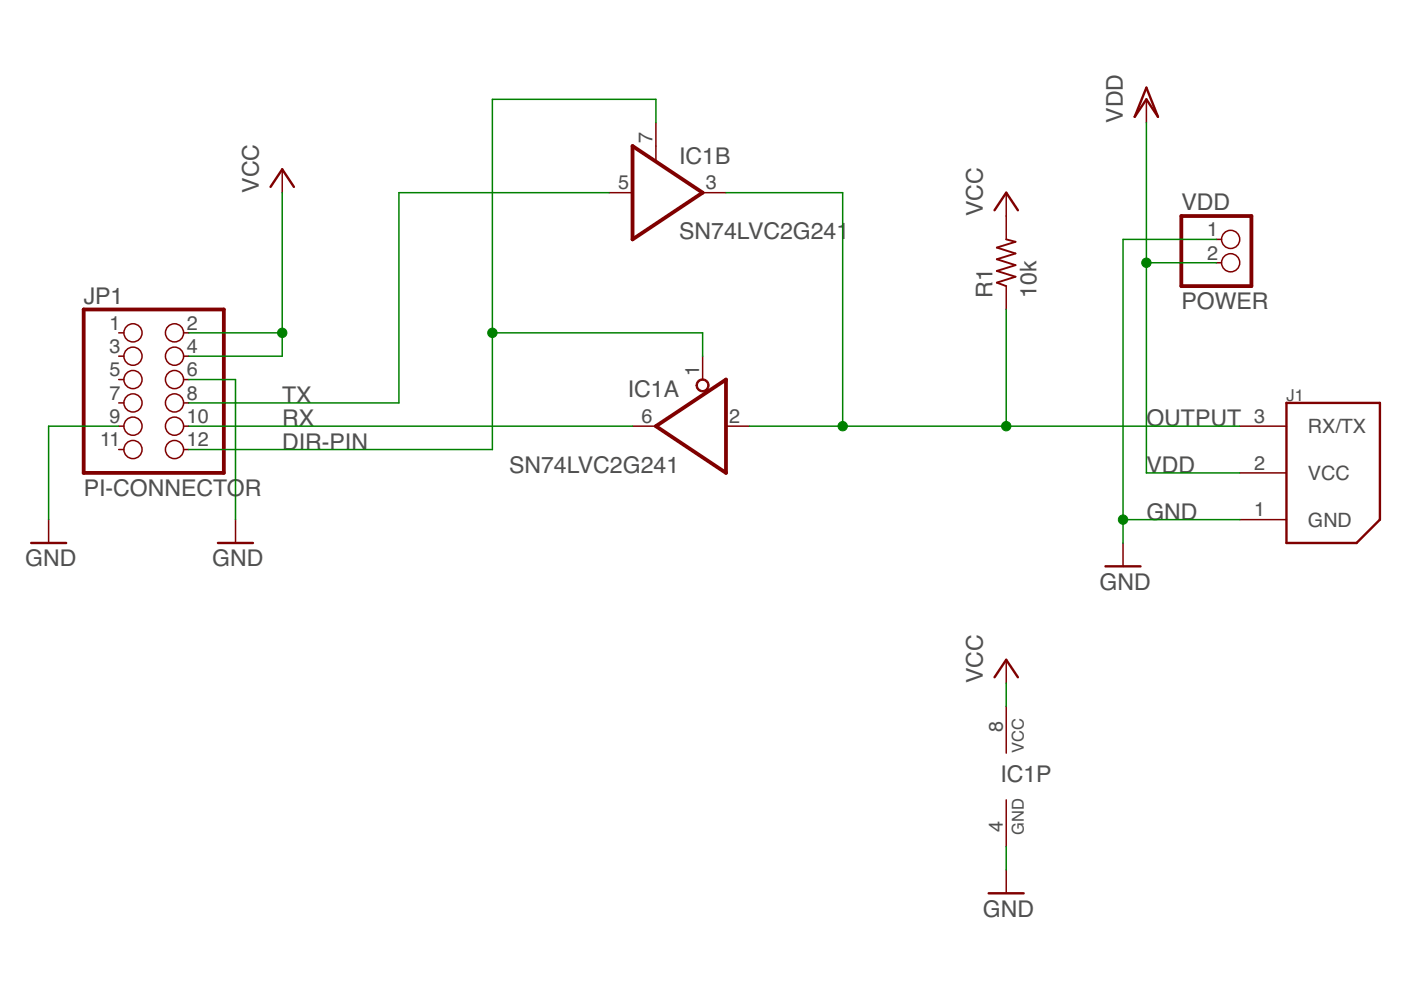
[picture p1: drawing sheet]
<?xml version="1.0" encoding="utf-8"?>
<!DOCTYPE eagle SYSTEM "eagle.dtd">
<eagle version="7.7.0">
<drawing>
<settings>
<setting alwaysvectorfont="no"/>
<setting verticaltext="up"/>
</settings>
<grid distance="0.1" unitdist="inch" unit="inch" style="dots" multiple="1" display="yes" altdistance="0.01" altunitdist="inch" altunit="inch"/>
<schematic xreflabel="%F%N/%S.%C%R" xrefpart="/%S.%C%R">
<libraries>
<library name="74xx-little-de">
<symbols>
<symbol name="74126">
<wire x1="-2.54" y1="-5.08" x2="-2.54" y2="5.08" width="0.4064" layer="94"/>
<wire x1="0" y1="5.08" x2="0" y2="3.556" width="0.1524" layer="94"/>
<wire x1="5.08" y1="0" x2="-2.54" y2="5.08" width="0.4064" layer="94"/>
<wire x1="5.08" y1="0" x2="-2.54" y2="-5.08" width="0.4064" layer="94"/>
<text x="2.54" y="3.175" size="1.778" layer="95">&gt;NAME</text>
<text x="2.54" y="-5.08" size="1.778" layer="96">&gt;VALUE</text>
<pin name="OE" x="0" y="7.62" visible="pad" length="short" direction="in" rot="R270"/>
<pin name="I" x="-5.08" y="0" visible="pad" length="short" direction="in"/>
<pin name="O" x="7.62" y="0" visible="pad" length="short" direction="out" rot="R180"/>
</symbol>
<symbol name="PWRN">
<text x="-0.635" y="-0.635" size="1.778" layer="95">&gt;NAME</text>
<text x="1.905" y="-6.35" size="1.27" layer="95" rot="R90">GND</text>
<text x="1.905" y="2.54" size="1.27" layer="95" rot="R90">VCC</text>
<pin name="GND" x="0" y="-7.62" visible="pad" length="middle" direction="pwr" rot="R90"/>
<pin name="VCC" x="0" y="7.62" visible="pad" length="middle" direction="pwr" rot="R270"/>
</symbol>
<symbol name="74125">
<wire x1="5.08" y1="0" x2="-2.54" y2="5.08" width="0.4064" layer="94"/>
<wire x1="5.08" y1="0" x2="-2.54" y2="-5.08" width="0.4064" layer="94"/>
<wire x1="-2.54" y1="-5.08" x2="-2.54" y2="5.08" width="0.4064" layer="94"/>
<circle x="0" y="4.445" radius="0.635" width="0.1524" layer="94"/>
<text x="2.54" y="3.175" size="1.778" layer="95">&gt;NAME</text>
<text x="2.54" y="-5.08" size="1.778" layer="96">&gt;VALUE</text>
<pin name="OE" x="0" y="7.62" visible="pad" length="short" direction="in" rot="R270"/>
<pin name="I" x="-5.08" y="0" visible="pad" length="short" direction="in"/>
<pin name="O" x="7.62" y="0" visible="pad" length="short" direction="hiz" rot="R180"/>
</symbol>
</symbols>
<devicesets>
<deviceset name="SN74LVC2G241" prefix="IC">
<gates>
<gate name="B" symbol="74126" x="-7.62" y="-12.7" addlevel="always"/>
<gate name="P" symbol="PWRN" x="15.24" y="0" addlevel="always"/>
<gate name="A" symbol="74125" x="-7.62" y="10.16"/>
</gates>
<devices>
<device name="DCT" package="DCT_R-PDSO-G8">
<connects>
<connect gate="A" pin="I" pad="2"/>
<connect gate="A" pin="O" pad="6"/>
<connect gate="A" pin="OE" pad="1"/>
<connect gate="B" pin="I" pad="5"/>
<connect gate="B" pin="O" pad="3"/>
<connect gate="B" pin="OE" pad="7"/>
<connect gate="P" pin="GND" pad="4"/>
<connect gate="P" pin="VCC" pad="8"/>
</connects>
<technologies>
<technology name=""/>
</technologies>
</device>
<device name="DCU" package="DCU_R-PDSO-G8">
<connects>
<connect gate="A" pin="I" pad="2"/>
<connect gate="A" pin="O" pad="6"/>
<connect gate="A" pin="OE" pad="1"/>
<connect gate="B" pin="I" pad="5"/>
<connect gate="B" pin="O" pad="3"/>
<connect gate="B" pin="OE" pad="7"/>
<connect gate="P" pin="GND" pad="4"/>
<connect gate="P" pin="VCC" pad="8"/>
</connects>
<technologies>
<technology name=""/>
</technologies>
</device>
<device name="" package="SSOP08">
<connects>
<connect gate="A" pin="I" pad="2"/>
<connect gate="A" pin="O" pad="6"/>
<connect gate="A" pin="OE" pad="1"/>
<connect gate="B" pin="I" pad="5"/>
<connect gate="B" pin="O" pad="3"/>
<connect gate="B" pin="OE" pad="7"/>
<connect gate="P" pin="GND" pad="4"/>
<connect gate="P" pin="VCC" pad="8"/>
</connects>
<technologies>
<technology name=""/>
</technologies>
</device>
</devices>
</deviceset>
</devicesets>
</library>
<library name="resistor">
<symbols>
<symbol name="R-US">
<wire x1="-2.54" y1="0" x2="-2.159" y2="1.016" width="0.2032" layer="94"/>
<wire x1="-2.159" y1="1.016" x2="-1.524" y2="-1.016" width="0.2032" layer="94"/>
<wire x1="-1.524" y1="-1.016" x2="-0.889" y2="1.016" width="0.2032" layer="94"/>
<wire x1="-0.889" y1="1.016" x2="-0.254" y2="-1.016" width="0.2032" layer="94"/>
<wire x1="-0.254" y1="-1.016" x2="0.381" y2="1.016" width="0.2032" layer="94"/>
<wire x1="0.381" y1="1.016" x2="1.016" y2="-1.016" width="0.2032" layer="94"/>
<wire x1="1.016" y1="-1.016" x2="1.651" y2="1.016" width="0.2032" layer="94"/>
<wire x1="1.651" y1="1.016" x2="2.286" y2="-1.016" width="0.2032" layer="94"/>
<wire x1="2.286" y1="-1.016" x2="2.54" y2="0" width="0.2032" layer="94"/>
<text x="-3.81" y="1.4986" size="1.778" layer="95">&gt;NAME</text>
<text x="-3.81" y="-3.302" size="1.778" layer="96">&gt;VALUE</text>
<pin name="2" x="5.08" y="0" visible="off" length="short" direction="pas" swaplevel="1" rot="R180"/>
<pin name="1" x="-5.08" y="0" visible="off" length="short" direction="pas" swaplevel="1"/>
</symbol>
</symbols>
<devicesets>
<deviceset name="R-US_" prefix="R" uservalue="yes">
<gates>
<gate name="G$1" symbol="R-US" x="0" y="0"/>
</gates>
<devices>
<device name="R0402" package="R0402">
<connects>
<connect gate="G$1" pin="1" pad="1"/>
<connect gate="G$1" pin="2" pad="2"/>
</connects>
<technologies>
<technology name=""/>
</technologies>
</device>
<device name="R0603" package="R0603">
<connects>
<connect gate="G$1" pin="1" pad="1"/>
<connect gate="G$1" pin="2" pad="2"/>
</connects>
<technologies>
<technology name=""/>
</technologies>
</device>
<device name="R0805" package="R0805">
<connects>
<connect gate="G$1" pin="1" pad="1"/>
<connect gate="G$1" pin="2" pad="2"/>
</connects>
<technologies>
<technology name=""/>
</technologies>
</device>
<device name="R0805W" package="R0805W">
<connects>
<connect gate="G$1" pin="1" pad="1"/>
<connect gate="G$1" pin="2" pad="2"/>
</connects>
<technologies>
<technology name=""/>
</technologies>
</device>
<device name="R1206" package="R1206">
<connects>
<connect gate="G$1" pin="1" pad="1"/>
<connect gate="G$1" pin="2" pad="2"/>
</connects>
<technologies>
<technology name=""/>
</technologies>
</device>
<device name="R1206W" package="R1206W">
<connects>
<connect gate="G$1" pin="1" pad="1"/>
<connect gate="G$1" pin="2" pad="2"/>
</connects>
<technologies>
<technology name=""/>
</technologies>
</device>
<device name="R1210" package="R1210">
<connects>
<connect gate="G$1" pin="1" pad="1"/>
<connect gate="G$1" pin="2" pad="2"/>
</connects>
<technologies>
<technology name=""/>
</technologies>
</device>
<device name="R1210W" package="R1210W">
<connects>
<connect gate="G$1" pin="1" pad="1"/>
<connect gate="G$1" pin="2" pad="2"/>
</connects>
<technologies>
<technology name=""/>
</technologies>
</device>
<device name="R2010" package="R2010">
<connects>
<connect gate="G$1" pin="1" pad="1"/>
<connect gate="G$1" pin="2" pad="2"/>
</connects>
<technologies>
<technology name=""/>
</technologies>
</device>
<device name="R2010W" package="R2010W">
<connects>
<connect gate="G$1" pin="1" pad="1"/>
<connect gate="G$1" pin="2" pad="2"/>
</connects>
<technologies>
<technology name=""/>
</technologies>
</device>
<device name="R2012" package="R2012">
<connects>
<connect gate="G$1" pin="1" pad="1"/>
<connect gate="G$1" pin="2" pad="2"/>
</connects>
<technologies>
<technology name=""/>
</technologies>
</device>
<device name="R2012W" package="R2012W">
<connects>
<connect gate="G$1" pin="1" pad="1"/>
<connect gate="G$1" pin="2" pad="2"/>
</connects>
<technologies>
<technology name=""/>
</technologies>
</device>
<device name="R2512" package="R2512">
<connects>
<connect gate="G$1" pin="1" pad="1"/>
<connect gate="G$1" pin="2" pad="2"/>
</connects>
<technologies>
<technology name=""/>
</technologies>
</device>
<device name="R2512W" package="R2512W">
<connects>
<connect gate="G$1" pin="1" pad="1"/>
<connect gate="G$1" pin="2" pad="2"/>
</connects>
<technologies>
<technology name=""/>
</technologies>
</device>
<device name="R3216" package="R3216">
<connects>
<connect gate="G$1" pin="1" pad="1"/>
<connect gate="G$1" pin="2" pad="2"/>
</connects>
<technologies>
<technology name=""/>
</technologies>
</device>
<device name="R3216W" package="R3216W">
<connects>
<connect gate="G$1" pin="1" pad="1"/>
<connect gate="G$1" pin="2" pad="2"/>
</connects>
<technologies>
<technology name=""/>
</technologies>
</device>
<device name="R3225" package="R3225">
<connects>
<connect gate="G$1" pin="1" pad="1"/>
<connect gate="G$1" pin="2" pad="2"/>
</connects>
<technologies>
<technology name=""/>
</technologies>
</device>
<device name="R3225W" package="R3225W">
<connects>
<connect gate="G$1" pin="1" pad="1"/>
<connect gate="G$1" pin="2" pad="2"/>
</connects>
<technologies>
<technology name=""/>
</technologies>
</device>
<device name="R5025" package="R5025">
<connects>
<connect gate="G$1" pin="1" pad="1"/>
<connect gate="G$1" pin="2" pad="2"/>
</connects>
<technologies>
<technology name=""/>
</technologies>
</device>
<device name="R5025W" package="R5025W">
<connects>
<connect gate="G$1" pin="1" pad="1"/>
<connect gate="G$1" pin="2" pad="2"/>
</connects>
<technologies>
<technology name=""/>
</technologies>
</device>
<device name="R6332" package="R6332">
<connects>
<connect gate="G$1" pin="1" pad="1"/>
<connect gate="G$1" pin="2" pad="2"/>
</connects>
<technologies>
<technology name=""/>
</technologies>
</device>
<device name="R6332W" package="R6332W">
<connects>
<connect gate="G$1" pin="1" pad="1"/>
<connect gate="G$1" pin="2" pad="2"/>
</connects>
<technologies>
<technology name=""/>
</technologies>
</device>
<device name="M0805" package="M0805">
<connects>
<connect gate="G$1" pin="1" pad="1"/>
<connect gate="G$1" pin="2" pad="2"/>
</connects>
<technologies>
<technology name=""/>
</technologies>
</device>
<device name="M1206" package="M1206">
<connects>
<connect gate="G$1" pin="1" pad="1"/>
<connect gate="G$1" pin="2" pad="2"/>
</connects>
<technologies>
<technology name=""/>
</technologies>
</device>
<device name="M1406" package="M1406">
<connects>
<connect gate="G$1" pin="1" pad="1"/>
<connect gate="G$1" pin="2" pad="2"/>
</connects>
<technologies>
<technology name=""/>
</technologies>
</device>
<device name="M2012" package="M2012">
<connects>
<connect gate="G$1" pin="1" pad="1"/>
<connect gate="G$1" pin="2" pad="2"/>
</connects>
<technologies>
<technology name=""/>
</technologies>
</device>
<device name="M2309" package="M2309">
<connects>
<connect gate="G$1" pin="1" pad="1"/>
<connect gate="G$1" pin="2" pad="2"/>
</connects>
<technologies>
<technology name=""/>
</technologies>
</device>
<device name="M3216" package="M3216">
<connects>
<connect gate="G$1" pin="1" pad="1"/>
<connect gate="G$1" pin="2" pad="2"/>
</connects>
<technologies>
<technology name=""/>
</technologies>
</device>
<device name="M3516" package="M3516">
<connects>
<connect gate="G$1" pin="1" pad="1"/>
<connect gate="G$1" pin="2" pad="2"/>
</connects>
<technologies>
<technology name=""/>
</technologies>
</device>
<device name="M5923" package="M5923">
<connects>
<connect gate="G$1" pin="1" pad="1"/>
<connect gate="G$1" pin="2" pad="2"/>
</connects>
<technologies>
<technology name=""/>
</technologies>
</device>
<device name="0204/5" package="0204/5">
<connects>
<connect gate="G$1" pin="1" pad="1"/>
<connect gate="G$1" pin="2" pad="2"/>
</connects>
<technologies>
<technology name=""/>
</technologies>
</device>
<device name="0204/7" package="0204/7">
<connects>
<connect gate="G$1" pin="1" pad="1"/>
<connect gate="G$1" pin="2" pad="2"/>
</connects>
<technologies>
<technology name=""/>
</technologies>
</device>
<device name="0207/10" package="0207/10">
<connects>
<connect gate="G$1" pin="1" pad="1"/>
<connect gate="G$1" pin="2" pad="2"/>
</connects>
<technologies>
<technology name=""/>
</technologies>
</device>
<device name="0207/12" package="0207/12">
<connects>
<connect gate="G$1" pin="1" pad="1"/>
<connect gate="G$1" pin="2" pad="2"/>
</connects>
<technologies>
<technology name=""/>
</technologies>
</device>
<device name="0207/15" package="0207/15">
<connects>
<connect gate="G$1" pin="1" pad="1"/>
<connect gate="G$1" pin="2" pad="2"/>
</connects>
<technologies>
<technology name=""/>
</technologies>
</device>
<device name="0207/2V" package="0207/2V">
<connects>
<connect gate="G$1" pin="1" pad="1"/>
<connect gate="G$1" pin="2" pad="2"/>
</connects>
<technologies>
<technology name=""/>
</technologies>
</device>
<device name="0207/5V" package="0207/5V">
<connects>
<connect gate="G$1" pin="1" pad="1"/>
<connect gate="G$1" pin="2" pad="2"/>
</connects>
<technologies>
<technology name=""/>
</technologies>
</device>
<device name="0207/7" package="0207/7">
<connects>
<connect gate="G$1" pin="1" pad="1"/>
<connect gate="G$1" pin="2" pad="2"/>
</connects>
<technologies>
<technology name=""/>
</technologies>
</device>
<device name="0309/10" package="0309/10">
<connects>
<connect gate="G$1" pin="1" pad="1"/>
<connect gate="G$1" pin="2" pad="2"/>
</connects>
<technologies>
<technology name=""/>
</technologies>
</device>
<device name="0309/12" package="0309/12">
<connects>
<connect gate="G$1" pin="1" pad="1"/>
<connect gate="G$1" pin="2" pad="2"/>
</connects>
<technologies>
<technology name=""/>
</technologies>
</device>
<device name="0411/12" package="0411/12">
<connects>
<connect gate="G$1" pin="1" pad="1"/>
<connect gate="G$1" pin="2" pad="2"/>
</connects>
<technologies>
<technology name=""/>
</technologies>
</device>
<device name="0411/15" package="0411/15">
<connects>
<connect gate="G$1" pin="1" pad="1"/>
<connect gate="G$1" pin="2" pad="2"/>
</connects>
<technologies>
<technology name=""/>
</technologies>
</device>
<device name="0411/3V" package="0411V">
<connects>
<connect gate="G$1" pin="1" pad="1"/>
<connect gate="G$1" pin="2" pad="2"/>
</connects>
<technologies>
<technology name=""/>
</technologies>
</device>
<device name="0414/15" package="0414/15">
<connects>
<connect gate="G$1" pin="1" pad="1"/>
<connect gate="G$1" pin="2" pad="2"/>
</connects>
<technologies>
<technology name=""/>
</technologies>
</device>
<device name="0414/5V" package="0414V">
<connects>
<connect gate="G$1" pin="1" pad="1"/>
<connect gate="G$1" pin="2" pad="2"/>
</connects>
<technologies>
<technology name=""/>
</technologies>
</device>
<device name="0617/17" package="0617/17">
<connects>
<connect gate="G$1" pin="1" pad="1"/>
<connect gate="G$1" pin="2" pad="2"/>
</connects>
<technologies>
<technology name=""/>
</technologies>
</device>
<device name="0617/22" package="0617/22">
<connects>
<connect gate="G$1" pin="1" pad="1"/>
<connect gate="G$1" pin="2" pad="2"/>
</connects>
<technologies>
<technology name=""/>
</technologies>
</device>
<device name="0617/5V" package="0617V">
<connects>
<connect gate="G$1" pin="1" pad="1"/>
<connect gate="G$1" pin="2" pad="2"/>
</connects>
<technologies>
<technology name=""/>
</technologies>
</device>
<device name="0922/22" package="0922/22">
<connects>
<connect gate="G$1" pin="1" pad="1"/>
<connect gate="G$1" pin="2" pad="2"/>
</connects>
<technologies>
<technology name=""/>
</technologies>
</device>
<device name="0613/5V" package="P0613V">
<connects>
<connect gate="G$1" pin="1" pad="1"/>
<connect gate="G$1" pin="2" pad="2"/>
</connects>
<technologies>
<technology name=""/>
</technologies>
</device>
<device name="0613/15" package="P0613/15">
<connects>
<connect gate="G$1" pin="1" pad="1"/>
<connect gate="G$1" pin="2" pad="2"/>
</connects>
<technologies>
<technology name=""/>
</technologies>
</device>
<device name="0817/22" package="P0817/22">
<connects>
<connect gate="G$1" pin="1" pad="1"/>
<connect gate="G$1" pin="2" pad="2"/>
</connects>
<technologies>
<technology name=""/>
</technologies>
</device>
<device name="0817/7V" package="P0817V">
<connects>
<connect gate="G$1" pin="1" pad="1"/>
<connect gate="G$1" pin="2" pad="2"/>
</connects>
<technologies>
<technology name=""/>
</technologies>
</device>
<device name="V234/12" package="V234/12">
<connects>
<connect gate="G$1" pin="1" pad="1"/>
<connect gate="G$1" pin="2" pad="2"/>
</connects>
<technologies>
<technology name=""/>
</technologies>
</device>
<device name="V235/17" package="V235/17">
<connects>
<connect gate="G$1" pin="1" pad="1"/>
<connect gate="G$1" pin="2" pad="2"/>
</connects>
<technologies>
<technology name=""/>
</technologies>
</device>
<device name="V526-0" package="V526-0">
<connects>
<connect gate="G$1" pin="1" pad="1"/>
<connect gate="G$1" pin="2" pad="2"/>
</connects>
<technologies>
<technology name=""/>
</technologies>
</device>
<device name="MELF0102AX" package="MINI_MELF-0102AX">
<connects>
<connect gate="G$1" pin="1" pad="1"/>
<connect gate="G$1" pin="2" pad="2"/>
</connects>
<technologies>
<technology name=""/>
</technologies>
</device>
<device name="0922V" package="0922V">
<connects>
<connect gate="G$1" pin="1" pad="1"/>
<connect gate="G$1" pin="2" pad="2"/>
</connects>
<technologies>
<technology name=""/>
</technologies>
</device>
<device name="MELF0102R" package="MINI_MELF-0102R">
<connects>
<connect gate="G$1" pin="1" pad="1"/>
<connect gate="G$1" pin="2" pad="2"/>
</connects>
<technologies>
<technology name=""/>
</technologies>
</device>
<device name="MELF0102W" package="MINI_MELF-0102W">
<connects>
<connect gate="G$1" pin="1" pad="1"/>
<connect gate="G$1" pin="2" pad="2"/>
</connects>
<technologies>
<technology name=""/>
</technologies>
</device>
<device name="MELF0204R" package="MINI_MELF-0204R">
<connects>
<connect gate="G$1" pin="1" pad="1"/>
<connect gate="G$1" pin="2" pad="2"/>
</connects>
<technologies>
<technology name=""/>
</technologies>
</device>
<device name="MELF0204W" package="MINI_MELF-0204W">
<connects>
<connect gate="G$1" pin="1" pad="1"/>
<connect gate="G$1" pin="2" pad="2"/>
</connects>
<technologies>
<technology name=""/>
</technologies>
</device>
<device name="MELF0207R" package="MINI_MELF-0207R">
<connects>
<connect gate="G$1" pin="1" pad="1"/>
<connect gate="G$1" pin="2" pad="2"/>
</connects>
<technologies>
<technology name=""/>
</technologies>
</device>
<device name="MELF0207W" package="MINI_MELF-0207W">
<connects>
<connect gate="G$1" pin="1" pad="1"/>
<connect gate="G$1" pin="2" pad="2"/>
</connects>
<technologies>
<technology name=""/>
</technologies>
</device>
<device name="RDH/15" package="RDH/15">
<connects>
<connect gate="G$1" pin="1" pad="1"/>
<connect gate="G$1" pin="2" pad="2"/>
</connects>
<technologies>
<technology name=""/>
</technologies>
</device>
<device name="0204/2V" package="0204V">
<connects>
<connect gate="G$1" pin="1" pad="1"/>
<connect gate="G$1" pin="2" pad="2"/>
</connects>
<technologies>
<technology name=""/>
</technologies>
</device>
<device name="0309/V" package="0309V">
<connects>
<connect gate="G$1" pin="1" pad="1"/>
<connect gate="G$1" pin="2" pad="2"/>
</connects>
<technologies>
<technology name=""/>
</technologies>
</device>
<device name="R0201" package="R0201">
<connects>
<connect gate="G$1" pin="1" pad="1"/>
<connect gate="G$1" pin="2" pad="2"/>
</connects>
<technologies>
<technology name=""/>
</technologies>
</device>
<device name="VMTA55" package="VMTA55">
<connects>
<connect gate="G$1" pin="1" pad="1"/>
<connect gate="G$1" pin="2" pad="2"/>
</connects>
<technologies>
<technology name=""/>
</technologies>
</device>
<device name="VMTB60" package="VMTB60">
<connects>
<connect gate="G$1" pin="1" pad="1"/>
<connect gate="G$1" pin="2" pad="2"/>
</connects>
<technologies>
<technology name=""/>
</technologies>
</device>
<device name="VTA52" package="VTA52">
<connects>
<connect gate="G$1" pin="1" pad="1"/>
<connect gate="G$1" pin="2" pad="2"/>
</connects>
<technologies>
<technology name=""/>
</technologies>
</device>
<device name="VTA53" package="VTA53">
<connects>
<connect gate="G$1" pin="1" pad="1"/>
<connect gate="G$1" pin="2" pad="2"/>
</connects>
<technologies>
<technology name=""/>
</technologies>
</device>
<device name="VTA54" package="VTA54">
<connects>
<connect gate="G$1" pin="1" pad="1"/>
<connect gate="G$1" pin="2" pad="2"/>
</connects>
<technologies>
<technology name=""/>
</technologies>
</device>
<device name="VTA55" package="VTA55">
<connects>
<connect gate="G$1" pin="1" pad="1"/>
<connect gate="G$1" pin="2" pad="2"/>
</connects>
<technologies>
<technology name=""/>
</technologies>
</device>
<device name="VTA56" package="VTA56">
<connects>
<connect gate="G$1" pin="1" pad="1"/>
<connect gate="G$1" pin="2" pad="2"/>
</connects>
<technologies>
<technology name=""/>
</technologies>
</device>
<device name="R4527" package="R4527">
<connects>
<connect gate="G$1" pin="1" pad="1"/>
<connect gate="G$1" pin="2" pad="2"/>
</connects>
<technologies>
<technology name=""/>
</technologies>
</device>
<device name="WSC0001" package="WSC0001">
<connects>
<connect gate="G$1" pin="1" pad="1"/>
<connect gate="G$1" pin="2" pad="2"/>
</connects>
<technologies>
<technology name=""/>
</technologies>
</device>
<device name="WSC0002" package="WSC0002">
<connects>
<connect gate="G$1" pin="1" pad="1"/>
<connect gate="G$1" pin="2" pad="2"/>
</connects>
<technologies>
<technology name=""/>
</technologies>
</device>
<device name="WSC01/2" package="WSC01/2">
<connects>
<connect gate="G$1" pin="1" pad="1"/>
<connect gate="G$1" pin="2" pad="2"/>
</connects>
<technologies>
<technology name=""/>
</technologies>
</device>
<device name="WSC2515" package="WSC2515">
<connects>
<connect gate="G$1" pin="1" pad="1"/>
<connect gate="G$1" pin="2" pad="2"/>
</connects>
<technologies>
<technology name=""/>
</technologies>
</device>
<device name="WSC4527" package="WSC4527">
<connects>
<connect gate="G$1" pin="1" pad="1"/>
<connect gate="G$1" pin="2" pad="2"/>
</connects>
<technologies>
<technology name=""/>
</technologies>
</device>
<device name="WSC6927" package="WSC6927">
<connects>
<connect gate="G$1" pin="1" pad="1"/>
<connect gate="G$1" pin="2" pad="2"/>
</connects>
<technologies>
<technology name=""/>
</technologies>
</device>
<device name="R1218" package="R1218">
<connects>
<connect gate="G$1" pin="1" pad="1"/>
<connect gate="G$1" pin="2" pad="2"/>
</connects>
<technologies>
<technology name=""/>
</technologies>
</device>
<device name="1812X7R" package="1812X7R">
<connects>
<connect gate="G$1" pin="1" pad="1"/>
<connect gate="G$1" pin="2" pad="2"/>
</connects>
<technologies>
<technology name=""/>
</technologies>
</device>
<device name="01005" package="R01005">
<connects>
<connect gate="G$1" pin="1" pad="1"/>
<connect gate="G$1" pin="2" pad="2"/>
</connects>
<technologies>
<technology name=""/>
</technologies>
</device>
</devices>
</deviceset>
</devicesets>
</library>
<library name="supply1">
<symbols>
<symbol name="VCC">
<wire x1="1.27" y1="-1.905" x2="0" y2="0" width="0.254" layer="94"/>
<wire x1="0" y1="0" x2="-1.27" y2="-1.905" width="0.254" layer="94"/>
<text x="-2.54" y="-2.54" size="1.778" layer="96" rot="R90">&gt;VALUE</text>
<pin name="VCC" x="0" y="-2.54" visible="off" length="short" direction="sup" rot="R90"/>
</symbol>
<symbol name="VDD">
<wire x1="1.27" y1="-1.905" x2="0" y2="0" width="0.254" layer="94"/>
<wire x1="0" y1="0" x2="-1.27" y2="-1.905" width="0.254" layer="94"/>
<wire x1="0" y1="1.27" x2="-1.27" y2="-1.905" width="0.254" layer="94"/>
<wire x1="1.27" y1="-1.905" x2="0" y2="1.27" width="0.254" layer="94"/>
<text x="-2.54" y="-2.54" size="1.778" layer="96" rot="R90">&gt;VALUE</text>
<pin name="VDD" x="0" y="-2.54" visible="off" length="short" direction="sup" rot="R90"/>
</symbol>
<symbol name="GND">
<wire x1="-1.905" y1="0" x2="1.905" y2="0" width="0.254" layer="94"/>
<text x="-2.54" y="-2.54" size="1.778" layer="96">&gt;VALUE</text>
<pin name="GND" x="0" y="2.54" visible="off" length="short" direction="sup" rot="R270"/>
</symbol>
</symbols>
<devicesets>
<deviceset name="VCC" prefix="P+">
<gates>
<gate name="VCC" symbol="VCC" x="0" y="0"/>
</gates>
<devices>
<device name="">
<technologies>
<technology name=""/>
</technologies>
</device>
</devices>
</deviceset>
<deviceset name="VDD" prefix="VDD">
<gates>
<gate name="G$1" symbol="VDD" x="0" y="0"/>
</gates>
<devices>
<device name="">
<technologies>
<technology name=""/>
</technologies>
</device>
</devices>
</deviceset>
<deviceset name="GND" prefix="GND">
<gates>
<gate name="1" symbol="GND" x="0" y="0"/>
</gates>
<devices>
<device name="">
<technologies>
<technology name=""/>
</technologies>
</device>
</devices>
</deviceset>
</devicesets>
</library>
<library name="pinhead">
<symbols>
<symbol name="PINH2X6">
<wire x1="-6.35" y1="-10.16" x2="8.89" y2="-10.16" width="0.4064" layer="94"/>
<wire x1="8.89" y1="-10.16" x2="8.89" y2="7.62" width="0.4064" layer="94"/>
<wire x1="8.89" y1="7.62" x2="-6.35" y2="7.62" width="0.4064" layer="94"/>
<wire x1="-6.35" y1="7.62" x2="-6.35" y2="-10.16" width="0.4064" layer="94"/>
<text x="-6.35" y="8.255" size="1.778" layer="95">&gt;NAME</text>
<text x="-6.35" y="-12.7" size="1.778" layer="96">&gt;VALUE</text>
<pin name="1" x="-2.54" y="5.08" visible="pad" length="short" direction="pas" function="dot"/>
<pin name="2" x="5.08" y="5.08" visible="pad" length="short" direction="pas" function="dot" rot="R180"/>
<pin name="3" x="-2.54" y="2.54" visible="pad" length="short" direction="pas" function="dot"/>
<pin name="4" x="5.08" y="2.54" visible="pad" length="short" direction="pas" function="dot" rot="R180"/>
<pin name="5" x="-2.54" y="0" visible="pad" length="short" direction="pas" function="dot"/>
<pin name="6" x="5.08" y="0" visible="pad" length="short" direction="pas" function="dot" rot="R180"/>
<pin name="7" x="-2.54" y="-2.54" visible="pad" length="short" direction="pas" function="dot"/>
<pin name="8" x="5.08" y="-2.54" visible="pad" length="short" direction="pas" function="dot" rot="R180"/>
<pin name="9" x="-2.54" y="-5.08" visible="pad" length="short" direction="pas" function="dot"/>
<pin name="10" x="5.08" y="-5.08" visible="pad" length="short" direction="pas" function="dot" rot="R180"/>
<pin name="11" x="-2.54" y="-7.62" visible="pad" length="short" direction="pas" function="dot"/>
<pin name="12" x="5.08" y="-7.62" visible="pad" length="short" direction="pas" function="dot" rot="R180"/>
</symbol>
<symbol name="PINHD2">
<wire x1="-6.35" y1="-2.54" x2="1.27" y2="-2.54" width="0.4064" layer="94"/>
<wire x1="1.27" y1="-2.54" x2="1.27" y2="5.08" width="0.4064" layer="94"/>
<wire x1="1.27" y1="5.08" x2="-6.35" y2="5.08" width="0.4064" layer="94"/>
<wire x1="-6.35" y1="5.08" x2="-6.35" y2="-2.54" width="0.4064" layer="94"/>
<text x="-6.35" y="5.715" size="1.778" layer="95">&gt;NAME</text>
<text x="-6.35" y="-5.08" size="1.778" layer="96">&gt;VALUE</text>
<pin name="1" x="-2.54" y="2.54" visible="pad" length="short" direction="pas" function="dot"/>
<pin name="2" x="-2.54" y="0" visible="pad" length="short" direction="pas" function="dot"/>
</symbol>
</symbols>
<devicesets>
<deviceset name="PINHD-2X6" prefix="JP" uservalue="yes">
<gates>
<gate name="A" symbol="PINH2X6" x="0" y="0"/>
</gates>
<devices>
<device name="" package="2X06">
<connects>
<connect gate="A" pin="1" pad="1"/>
<connect gate="A" pin="10" pad="10"/>
<connect gate="A" pin="11" pad="11"/>
<connect gate="A" pin="12" pad="12"/>
<connect gate="A" pin="2" pad="2"/>
<connect gate="A" pin="3" pad="3"/>
<connect gate="A" pin="4" pad="4"/>
<connect gate="A" pin="5" pad="5"/>
<connect gate="A" pin="6" pad="6"/>
<connect gate="A" pin="7" pad="7"/>
<connect gate="A" pin="8" pad="8"/>
<connect gate="A" pin="9" pad="9"/>
</connects>
<technologies>
<technology name=""/>
</technologies>
</device>
<device name="/90" package="2X06/90">
<connects>
<connect gate="A" pin="1" pad="1"/>
<connect gate="A" pin="10" pad="10"/>
<connect gate="A" pin="11" pad="11"/>
<connect gate="A" pin="12" pad="12"/>
<connect gate="A" pin="2" pad="2"/>
<connect gate="A" pin="3" pad="3"/>
<connect gate="A" pin="4" pad="4"/>
<connect gate="A" pin="5" pad="5"/>
<connect gate="A" pin="6" pad="6"/>
<connect gate="A" pin="7" pad="7"/>
<connect gate="A" pin="8" pad="8"/>
<connect gate="A" pin="9" pad="9"/>
</connects>
<technologies>
<technology name=""/>
</technologies>
</device>
</devices>
</deviceset>
<deviceset name="PINHD-1X2" prefix="JP" uservalue="yes">
<gates>
<gate name="G$1" symbol="PINHD2" x="0" y="0"/>
</gates>
<devices>
<device name="" package="1X02">
<connects>
<connect gate="G$1" pin="1" pad="1"/>
<connect gate="G$1" pin="2" pad="2"/>
</connects>
<technologies>
<technology name=""/>
</technologies>
</device>
<device name="/90" package="1X02/90">
<connects>
<connect gate="G$1" pin="1" pad="1"/>
<connect gate="G$1" pin="2" pad="2"/>
</connects>
<technologies>
<technology name=""/>
</technologies>
</device>
</devices>
</deviceset>
</devicesets>
</library>
<library name="molex">
<symbols>
<symbol name="AX">
<wire x1="-5.08" y1="-7.62" x2="2.54" y2="-7.62" width="0.254" layer="94"/>
<wire x1="2.54" y1="-7.62" x2="5.08" y2="-5.08" width="0.254" layer="94"/>
<wire x1="5.08" y1="-5.08" x2="5.08" y2="7.62" width="0.254" layer="94"/>
<wire x1="5.08" y1="7.62" x2="-5.08" y2="7.62" width="0.254" layer="94"/>
<wire x1="-5.08" y1="7.62" x2="-5.08" y2="-7.62" width="0.254" layer="94"/>
<text x="-5.08" y="7.874" size="1.27" layer="95">&gt;NAME</text>
<pin name="RX/TX" x="-10.16" y="5.08" length="middle"/>
<pin name="VCC" x="-10.16" y="0" length="middle"/>
<pin name="GND" x="-10.16" y="-5.08" length="middle"/>
</symbol>
</symbols>
<devicesets>
<deviceset name="22-03-5035" prefix="J">
<gates>
<gate name="G$1" symbol="AX" x="0" y="0"/>
</gates>
<devices>
<device name="" package="5267-3">
<connects>
<connect gate="G$1" pin="GND" pad="1"/>
<connect gate="G$1" pin="RX/TX" pad="3"/>
<connect gate="G$1" pin="VCC" pad="2"/>
</connects>
<technologies>
<technology name=""/>
</technologies>
</device>
</devices>
</deviceset>
</devicesets>
</library>
</libraries>
<attributes>
</attributes>
<variantdefs>
</variantdefs>
<classes>
<class number="0" name="default" width="0" drill="0">
</class>
</classes>
<parts>
<part name="R1" library="resistor" deviceset="R-US_" device="R0805" value="10k"/>
<part name="P+1" library="supply1" deviceset="VCC" device=""/>
<part name="P+2" library="supply1" deviceset="VCC" device=""/>
<part name="VDD1" library="supply1" deviceset="VDD" device=""/>
<part name="P+3" library="supply1" deviceset="VCC" device=""/>
<part name="GND1" library="supply1" deviceset="GND" device=""/>
<part name="GND2" library="supply1" deviceset="GND" device=""/>
<part name="GND3" library="supply1" deviceset="GND" device=""/>
<part name="GND4" library="supply1" deviceset="GND" device=""/>
<part name="JP1" library="pinhead" deviceset="PINHD-2X6" device="" value="PI-CONNECTOR"/>
<part name="VDD" library="pinhead" deviceset="PINHD-1X2" device="" value="POWER"/>
<part name="IC1" library="74xx-little-de" deviceset="SN74LVC2G241" device=""/>
<part name="J1" library="molex" deviceset="22-03-5035" device=""/>
</parts>
<sheets>
<sheet>
<plain>
</plain>
<instances>
<instance part="R1" gate="G$1" x="96.52" y="60.96" rot="R90"/>
<instance part="P+1" gate="VCC" x="96.52" y="17.78"/>
<instance part="P+2" gate="VCC" x="96.52" y="68.58"/>
<instance part="VDD1" gate="G$1" x="111.76" y="78.74"/>
<instance part="P+3" gate="VCC" x="17.78" y="71.12"/>
<instance part="GND1" gate="1" x="-7.62" y="30.48"/>
<instance part="GND2" gate="1" x="96.52" y="-7.62"/>
<instance part="GND3" gate="1" x="109.22" y="27.94"/>
<instance part="GND4" gate="1" x="12.7" y="30.48"/>
<instance part="JP1" gate="A" x="2.54" y="48.26"/>
<instance part="VDD" gate="G$1" x="121.92" y="60.96"/>
<instance part="IC1" gate="A" x="63.5" y="43.18" rot="MR0"/>
<instance part="IC1" gate="B" x="58.42" y="68.58"/>
<instance part="IC1" gate="P" x="96.52" y="5.08"/>
<instance part="J1" gate="G$1" x="132.08" y="38.1"/>
</instances>
<busses>
</busses>
<nets>
<net name="DIR-PIN" class="0">
<segment>
<wire x1="40.64" y1="40.64" x2="40.64" y2="53.34" width="0.1524" layer="91"/>
<wire x1="40.64" y1="53.34" x2="40.64" y2="78.74" width="0.1524" layer="91"/>
<wire x1="40.64" y1="78.74" x2="58.42" y2="78.74" width="0.1524" layer="91"/>
<pinref part="JP1" gate="A" pin="12"/>
<wire x1="7.62" y1="40.64" x2="40.64" y2="40.64" width="0.1524" layer="91"/>
<label x="17.78" y="40.64" size="1.778" layer="95"/>
<pinref part="IC1" gate="A" pin="OE"/>
<wire x1="63.5" y1="50.8" x2="63.5" y2="53.34" width="0.1524" layer="91"/>
<wire x1="63.5" y1="53.34" x2="40.64" y2="53.34" width="0.1524" layer="91"/>
<junction x="40.64" y="53.34"/>
<pinref part="IC1" gate="B" pin="OE"/>
<wire x1="58.42" y1="78.74" x2="58.42" y2="76.2" width="0.1524" layer="91"/>
</segment>
</net>
<net name="TX" class="0">
<segment>
<wire x1="30.48" y1="68.58" x2="30.48" y2="45.72" width="0.1524" layer="91"/>
<wire x1="30.48" y1="45.72" x2="7.62" y2="45.72" width="0.1524" layer="91"/>
<label x="17.78" y="45.72" size="1.778" layer="95"/>
<pinref part="JP1" gate="A" pin="8"/>
<pinref part="IC1" gate="B" pin="I"/>
<wire x1="53.34" y1="68.58" x2="30.48" y2="68.58" width="0.1524" layer="91"/>
</segment>
</net>
<net name="OUTPUT" class="0">
<segment>
<wire x1="78.74" y1="43.18" x2="78.74" y2="68.58" width="0.1524" layer="91"/>
<pinref part="R1" gate="G$1" pin="1"/>
<wire x1="96.52" y1="43.18" x2="78.74" y2="43.18" width="0.1524" layer="91"/>
<wire x1="96.52" y1="55.88" x2="96.52" y2="43.18" width="0.1524" layer="91"/>
<pinref part="IC1" gate="A" pin="I"/>
<wire x1="68.58" y1="43.18" x2="78.74" y2="43.18" width="0.1524" layer="91"/>
<junction x="78.74" y="43.18"/>
<pinref part="IC1" gate="B" pin="O"/>
<wire x1="66.04" y1="68.58" x2="78.74" y2="68.58" width="0.1524" layer="91"/>
<pinref part="J1" gate="G$1" pin="RX/TX"/>
<wire x1="121.92" y1="43.18" x2="96.52" y2="43.18" width="0.1524" layer="91"/>
<junction x="96.52" y="43.18"/>
<label x="111.76" y="43.18" size="1.778" layer="95"/>
</segment>
</net>
<net name="VCC" class="0">
<segment>
<pinref part="P+1" gate="VCC" pin="VCC"/>
<wire x1="96.52" y1="15.24" x2="96.52" y2="12.7" width="0.1524" layer="91"/>
<pinref part="IC1" gate="P" pin="VCC"/>
</segment>
<segment>
<pinref part="R1" gate="G$1" pin="2"/>
<pinref part="P+2" gate="VCC" pin="VCC"/>
</segment>
<segment>
<pinref part="P+3" gate="VCC" pin="VCC"/>
<wire x1="7.62" y1="50.8" x2="17.78" y2="50.8" width="0.1524" layer="91"/>
<wire x1="17.78" y1="50.8" x2="17.78" y2="53.34" width="0.1524" layer="91"/>
<wire x1="17.78" y1="53.34" x2="17.78" y2="68.58" width="0.1524" layer="91"/>
<wire x1="7.62" y1="53.34" x2="17.78" y2="53.34" width="0.1524" layer="91"/>
<junction x="17.78" y="53.34"/>
<pinref part="JP1" gate="A" pin="2"/>
<pinref part="JP1" gate="A" pin="4"/>
</segment>
</net>
<net name="GND" class="0">
<segment>
<pinref part="GND2" gate="1" pin="GND"/>
<wire x1="96.52" y1="-2.54" x2="96.52" y2="-5.08" width="0.1524" layer="91"/>
<pinref part="IC1" gate="P" pin="GND"/>
</segment>
<segment>
<pinref part="GND3" gate="1" pin="GND"/>
<wire x1="109.22" y1="33.02" x2="109.22" y2="30.48" width="0.1524" layer="91"/>
<pinref part="VDD" gate="G$1" pin="1"/>
<wire x1="119.38" y1="63.5" x2="109.22" y2="63.5" width="0.1524" layer="91"/>
<wire x1="109.22" y1="63.5" x2="109.22" y2="33.02" width="0.1524" layer="91"/>
<pinref part="J1" gate="G$1" pin="GND"/>
<wire x1="121.92" y1="33.02" x2="109.22" y2="33.02" width="0.1524" layer="91"/>
<junction x="109.22" y="33.02"/>
<label x="111.76" y="33.02" size="1.778" layer="95"/>
</segment>
<segment>
<pinref part="GND1" gate="1" pin="GND"/>
<wire x1="0" y1="43.18" x2="-7.62" y2="43.18" width="0.1524" layer="91"/>
<wire x1="-7.62" y1="43.18" x2="-7.62" y2="33.02" width="0.1524" layer="91"/>
<pinref part="JP1" gate="A" pin="9"/>
</segment>
<segment>
<pinref part="GND4" gate="1" pin="GND"/>
<wire x1="7.62" y1="48.26" x2="12.7" y2="48.26" width="0.1524" layer="91"/>
<wire x1="12.7" y1="48.26" x2="12.7" y2="33.02" width="0.1524" layer="91"/>
<pinref part="JP1" gate="A" pin="6"/>
</segment>
</net>
<net name="VDD" class="0">
<segment>
<pinref part="VDD1" gate="G$1" pin="VDD"/>
<pinref part="VDD" gate="G$1" pin="2"/>
<wire x1="111.76" y1="60.96" x2="111.76" y2="76.2" width="0.1524" layer="91"/>
<wire x1="119.38" y1="60.96" x2="111.76" y2="60.96" width="0.1524" layer="91"/>
<pinref part="J1" gate="G$1" pin="VCC"/>
<wire x1="121.92" y1="38.1" x2="111.76" y2="38.1" width="0.1524" layer="91"/>
<wire x1="111.76" y1="38.1" x2="111.76" y2="60.96" width="0.1524" layer="91"/>
<junction x="111.76" y="60.96"/>
<label x="111.76" y="38.1" size="1.778" layer="95"/>
</segment>
</net>
<net name="RX" class="0">
<segment>
<pinref part="IC1" gate="A" pin="O"/>
<pinref part="JP1" gate="A" pin="10"/>
<wire x1="55.88" y1="43.18" x2="7.62" y2="43.18" width="0.1524" layer="91"/>
<label x="17.78" y="43.18" size="1.778" layer="95"/>
</segment>
</net>
</nets>
</sheet>
</sheets>
</schematic>
</drawing>
</eagle>
